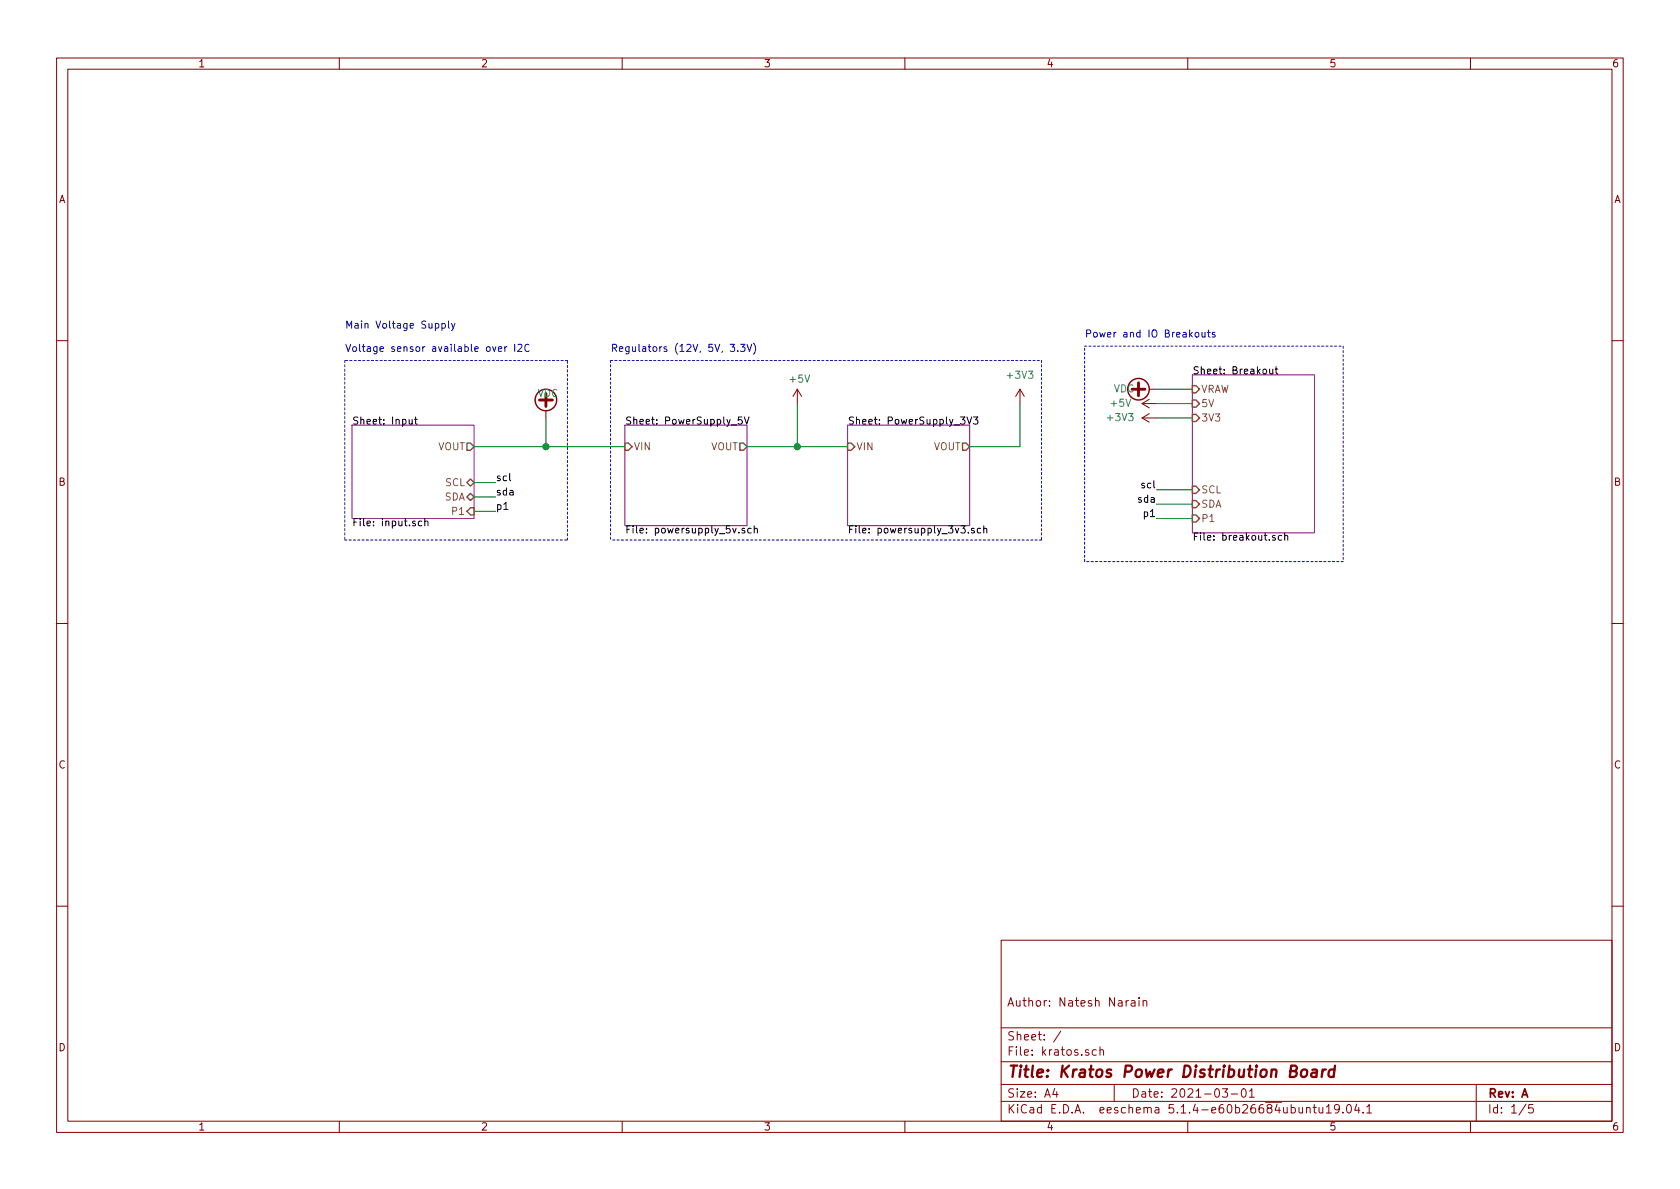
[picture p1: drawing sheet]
EESchema Schematic File Version 4
EELAYER 30 0
EELAYER END
$Descr A4 11693 8268
encoding utf-8
Sheet 1 5
Title "Kratos Power Distribution Board"
Date "2021-03-01"
Rev "A"
Comp ""
Comment1 "Author: Natesh Narain"
Comment2 ""
Comment3 ""
Comment4 ""
$EndDescr
$Sheet
S 5900 2950 850  700 
U 6042B634
F0 "PowerSupply_3V3" 50
F1 "powersupply_3v3.sch" 50
F2 "VIN" I L 5900 3100 50 
F3 "VOUT" O R 6750 3100 50 
$EndSheet
$Comp
L power:+3V3 #PWR04
U 1 1
P 7100 2800
F 0 "#PWR04" H 7100 2650 50  0001 C CNN
F 1 "+3V3" H 7100 3000 50  0000 C CNN
F 2 "" H 7100 2800 50  0001 C CNN
F 3 "" H 7100 2800 50  0001 C CNN
	1    7100 2800
	1    0    0    -1  
$EndComp
$Sheet
S 8300 2600 850  1100
U 6044DC5F
F0 "Breakout" 50
F1 "breakout.sch" 50
F2 "VRAW" I L 8300 2700 50 
F3 "5V" I L 8300 2800 50 
F4 "3V3" I L 8300 2900 50 
F5 "SCL" I L 8300 3400 50 
F6 "SDA" I L 8300 3500 50 
F7 "P1" I L 8300 3600 50 
$EndSheet
$Comp
L power:VDC #PWR05
U 1 1
P 8050 2700
F 0 "#PWR05" H 8050 2600 50  0001 C CNN
F 1 "VDC" V 8050 2850 50  0000 L CNN
F 2 "" H 8050 2700 50  0001 C CNN
F 3 "" H 8050 2700 50  0001 C CNN
	1    8050 2700
	0    -1   -1   0   
$EndComp
$Comp
L power:+3V3 #PWR08
U 1 1
P 8050 2900
F 0 "#PWR08" H 8050 2750 50  0001 C CNN
F 1 "+3V3" V 8050 3050 50  0000 L CNN
F 2 "" H 8050 2900 50  0001 C CNN
F 3 "" H 8050 2900 50  0001 C CNN
	1    8050 2900
	0    -1   -1   0   
$EndComp
Wire Wire Line
	8050 2700 8300 2700
Wire Wire Line
	8300 3400 8050 3400
Wire Wire Line
	8300 3500 8050 3500
Wire Wire Line
	8300 3600 8050 3600
Text Label 8050 3400 2    50   ~ 0
scl
Text Label 8050 3500 2    50   ~ 0
sda
Text Label 8050 3600 2    50   ~ 0
p1
Wire Notes Line
	9350 2400 9350 3900
Wire Notes Line
	9350 3900 7550 3900
Wire Notes Line
	7550 3900 7550 2400
Wire Notes Line
	7550 2400 9350 2400
Text Notes 4250 2450 0    50   ~ 0
Regulators (12V, 5V, 3.3V)
Text Notes 7550 2350 0    50   ~ 0
Power and IO Breakouts
$Comp
L power:+5V #PWR07
U 1 1
P 8050 2800
F 0 "#PWR07" H 8050 2650 50  0001 C CNN
F 1 "+5V" V 8050 3050 50  0000 C CNN
F 2 "" H 8050 2800 50  0001 C CNN
F 3 "" H 8050 2800 50  0001 C CNN
	1    8050 2800
	0    -1   -1   0   
$EndComp
$Comp
L power:+5V #PWR03
U 1 1
P 5550 2800
F 0 "#PWR03" H 5550 2650 50  0001 C CNN
F 1 "+5V" H 5565 2973 50  0000 C CNN
F 2 "" H 5550 2800 50  0001 C CNN
F 3 "" H 5550 2800 50  0001 C CNN
	1    5550 2800
	1    0    0    -1  
$EndComp
$Sheet
S 4350 2950 850  700 
U 604E6CA5
F0 "PowerSupply_5V" 50
F1 "powersupply_5v.sch" 50
F2 "VIN" I L 4350 3100 50 
F3 "VOUT" O R 5200 3100 50 
$EndSheet
Text Label 3450 3550 0    50   ~ 0
p1
Text Label 3450 3450 0    50   ~ 0
sda
Text Label 3450 3350 0    50   ~ 0
scl
Wire Wire Line
	3300 3550 3450 3550
Wire Wire Line
	3300 3450 3450 3450
Wire Wire Line
	3300 3350 3450 3350
Text Notes 2400 2450 0    50   ~ 0
Main Voltage Supply\n\nVoltage sensor available over I2C\n
$Comp
L power:VDC #PWR01
U 1 1
P 3800 2900
F 0 "#PWR01" H 3800 2800 50  0001 C CNN
F 1 "VDC" H 3815 3073 50  0000 C CNN
F 2 "" H 3800 2900 50  0001 C CNN
F 3 "" H 3800 2900 50  0001 C CNN
	1    3800 2900
	1    0    0    -1  
$EndComp
$Sheet
S 2450 2950 850  650 
U 60426E80
F0 "Input" 50
F1 "input.sch" 50
F2 "VOUT" O R 3300 3100 50 
F3 "SCL" B R 3300 3350 50 
F4 "SDA" B R 3300 3450 50 
F5 "P1" I R 3300 3550 50 
$EndSheet
Wire Wire Line
	3300 3100 3800 3100
Wire Wire Line
	3800 2900 3800 3100
Wire Notes Line
	2400 3750 3950 3750
Wire Notes Line
	3950 3750 3950 2500
Wire Notes Line
	3950 2500 2400 2500
Wire Notes Line
	2400 2500 2400 3750
Wire Notes Line
	4250 2500 4250 3750
Wire Wire Line
	5200 3100 5550 3100
Wire Wire Line
	5550 2800 5550 3100
Connection ~ 5550 3100
Wire Wire Line
	5550 3100 5900 3100
Wire Wire Line
	7100 2800 7100 3100
Wire Wire Line
	7100 3100 6750 3100
Wire Notes Line
	4250 2500 7250 2500
Wire Notes Line
	7250 2500 7250 3750
Wire Notes Line
	7250 3750 4250 3750
Wire Wire Line
	8050 2800 8300 2800
Wire Wire Line
	8050 2900 8300 2900
Wire Wire Line
	4350 3100 3800 3100
Connection ~ 3800 3100
$EndSCHEMATC
